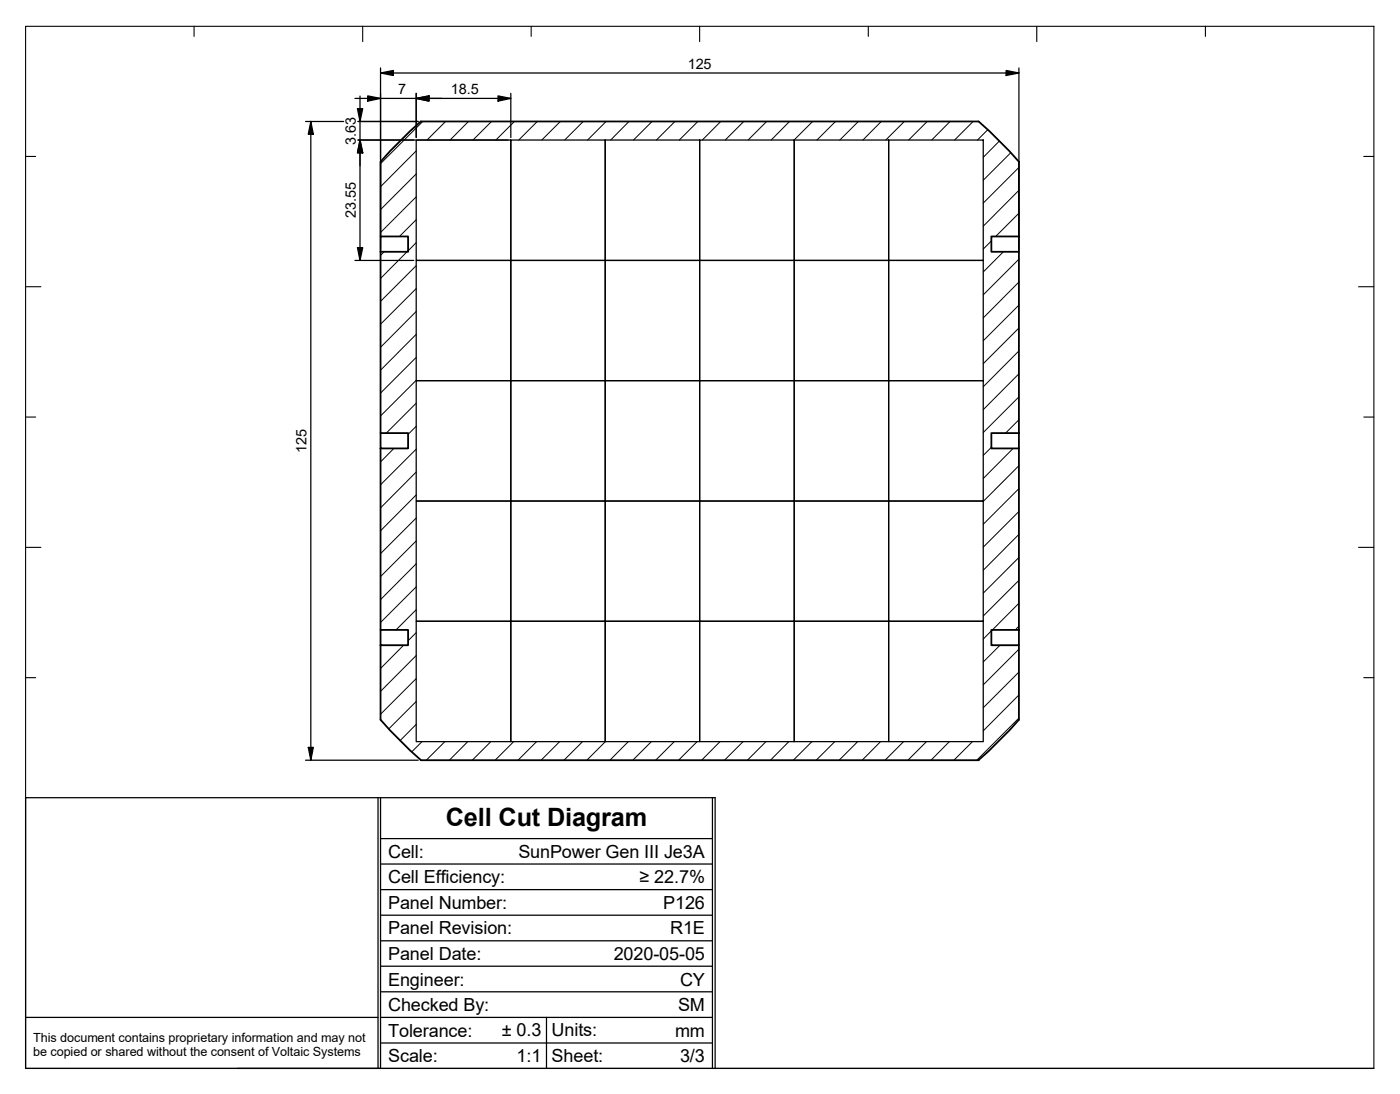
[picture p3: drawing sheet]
<svg xmlns="http://www.w3.org/2000/svg" width="274mm" height="214mm" viewBox="0 0 274 214" stroke-linecap="round" stroke-linejoin="round" font-family="sans-serif">
<!-- layer: Visible (ISO) -->
<g fill="none" stroke="#000" stroke-width=".35">
<path d="M74.5 46.3h5.4v3h-5.4zM74.5 46.3v-14.6l3.5-3.8 4.4-4.1h109.2l3.7 3.4 4.2 4.5v14.6M74.5 49.3v35.5M194.1 46.3h5.4v3h-5.4zM199.5 49.3v35.5M74.5 84.8h5.4v3h-5.4zM74.5 87.8v35.5M194.1 84.8h5.4v3h-5.4zM199.5 87.8v35.5M74.5 123.3h5.4v3h-5.4zM74.5 126.3v14.6M194.1 123.3h5.4v3h-5.4z"/>
<path d="M199.5 126.3v14.6M74.5 140.9l4.2 4.4 3.7 3.5M82.4 148.8h109.2M199.5 140.9l-3.5 3.7-4.4 4.2"/>
</g>
<!-- layer: Hatch (ISO) -->
<g fill="none" stroke="#000" stroke-width=".2">
<path d="M81.5 38.5l-7 7M81.5 34l-7 7M81.5 29.5l-7 7M82.8 23.8l-8.3 8.2M87.2 23.8l-3.6 3.6M91.7 23.8l-3.6 3.6M96.2 23.8l-3.6 3.6M100.7 23.8l-3.6 3.6M105.2 23.8l-3.6 3.6M109.7 23.8l-3.6 3.6M114.2 23.8l-3.6 3.6M118.7 23.8l-3.7 3.6"/>
<path d="M123.2 23.8l-3.6 3.6M127.7 23.8l-3.7 3.6M132.2 23.8l-3.7 3.6M136.6 23.8l-3.6 3.6M141.1 23.8l-3.6 3.6M145.6 23.8l-3.6 3.6M150.1 23.8l-3.6 3.6M154.6 23.8l-3.6 3.6M159.1 23.8l-3.6 3.6M163.6 23.8l-3.7 3.6M168.1 23.8l-3.7 3.6M172.5 23.8l-3.6 3.6"/>
<path d="M177.1 23.8l-3.7 3.6M181.5 23.8l-3.6 3.6M186 23.8l-3.6 3.6M190.5 23.8l-3.6 3.6M193.4 25.4l-2 2M195.7 27.6l-3.2 3.2M197.9 29.9l-5.4 5.4M199.5 37.3l-7 7M199.5 32.8l-7 7M75.2 49.3l-.7 .7M79.7 49.3l-5.2 5.2M81.5 56.5l-7 7"/>
<path d="M81.5 52l-7 7M81.5 47.5l-1.6 1.6M81.5 43l-3.3 3.3M194.1 47.2l-1.6 1.6M196.5 49.3l-4 3.9M199.5 59.7l-7 7M199.5 55.2l-7 7M199.5 50.7l-7 7M199.5 46.2v.1M199.5 41.7l-4.6 4.6M81.5 78.9l-5.9 5.9M81.5 74.4l-7 7"/>
<path d="M81.5 70l-7 6.9M81.5 65.4l-7 7.1M81.5 61l-7 7M199.5 77.7l-7 7M199.5 73.2l-7 7M199.5 68.7l-7 7M199.5 64.2l-7 7M77.1 87.8l-2.6 2.6M81.5 96.9l-7 7M81.5 92.4l-7 7M81.5 87.9l-7 7M81.5 83.4l-1.6 1.6"/>
<path d="M194.1 87.6l-1.6 1.5M198.4 87.8l-5.9 5.9M199.5 95.6l-7 7M199.5 91.2l-7 6.9M199.5 82.2l-2.6 2.6M81.5 119.3l-4 4M81.5 114.9l-7 6.9M81.5 110.3l-7 7.1M81.5 105.9l-7 7M81.5 101.4l-7 7M199.5 118.1l-5.2 5.2M199.5 113.6l-7 7"/>
<path d="M199.5 109.1l-7 7M199.5 104.6l-7 7M199.5 100.1l-7 7M74.5 126.3h.1M79 126.3l-4.5 4.5M81.5 137.3l-5.4 5.4M81.5 132.8l-7 7M81.5 128.3l-7 7M81.5 123.8l-1.6 1.6M194.1 123.5l-1.6 1.6M195.8 126.3l-3.3 3.3M199.5 136l-7 7.1"/>
<path d="M199.5 131.6l-7 6.9M199.5 127.1l-7 7M199.5 122.6l-.7 .7M81.5 141.8l-3.2 3.2M82.6 145.2l-2 1.9M87.1 145.2l-3.6 3.6M91.6 145.2l-3.6 3.6M96.1 145.2l-3.6 3.6M100.6 145.2l-3.7 3.6M105.1 145.2l-3.7 3.6M109.6 145.2l-3.7 3.6M114.1 145.2l-3.7 3.6"/>
<path d="M118.5 145.2l-3.6 3.6M123 145.2l-3.6 3.6M127.5 145.2l-3.6 3.6M132 145.2l-3.6 3.6M136.5 145.2l-3.6 3.6M141 145.2l-3.6 3.6M145.5 145.2l-3.6 3.6M150 145.2l-3.7 3.6M154.4 145.2l-3.6 3.6M159 145.2l-3.7 3.6M163.4 145.2l-3.6 3.6M167.9 145.2l-3.6 3.6"/>
<path d="M172.4 145.2l-3.6 3.6M176.9 145.2l-3.6 3.6M181.4 145.2l-3.6 3.6M185.9 145.2l-3.6 3.6M190.4 145.2l-3.6 3.6M199.5 140.5l-8.3 8.3"/>
</g>
<!-- layer: Border (ISO) -->
<g fill="none" stroke="#000" stroke-width=".21">
<path d="M5 5.2h264v203.9h-264zM38 5.2v1.9M71 5.2v2.9M104 5.2v1.9M137 5.2v2.9M170 5.2v1.9M203 5.2v2.9M236 5.2v1.9M5 30.6h2M267 30.6h2M5 56.1h3M266 56.1h3"/>
<path d="M5 81.6h2M267 81.6h2M5 107.1h3M266 107.1h3M5 132.6h2M267 132.6h2"/>
</g>
<!-- layer: Title (ISO) -->
<g fill="none" stroke="#000" stroke-width=".25">
<path d="M5 156.1h135v53h-135zM74 156.1v53M74.5 156.1v53h-28M139.5 156.1v53M74.5 164.1h65M74.5 169.1h65M74.5 174.1h65M74.5 179.1h65M5 199.1h69M74.5 184.1h65M74.5 189.1h65M74.5 194.1h65"/>
<path d="M74.5 199.1h65M107 199.1v10M74.5 204.2h65M140 209.1h129"/>
</g>
<!-- layer: Sketch Geometry (ISO) -->
<g fill="none" stroke="#000" stroke-width=".25">
<path d="M81.5 27.4h18.5v23.6h-18.5zM100 27.4h18.5v23.6h-18.5zM118.5 27.4h18.5v23.6h-18.5zM137 27.4h18.5v23.6h-18.5zM155.5 27.4h18.5v23.6h-18.5zM174 27.4h18.5v23.6h-18.5zM81.5 51h18.5v23.5h-18.5zM100 51h18.5v23.5h-18.5zM118.5 51h18.5v23.5h-18.5zM137 51h18.5v23.5h-18.5zM155.5 51h18.5v23.5h-18.5zM174 51h18.5v23.5h-18.5z"/>
<path d="M81.5 74.5h18.5v23.6h-18.5zM100 74.5h18.5v23.6h-18.5zM118.5 74.5h18.5v23.6h-18.5zM137 74.5h18.5v23.6h-18.5zM155.5 74.5h18.5v23.6h-18.5zM174 74.5h18.5v23.6h-18.5zM81.5 98.1h18.5v23.5h-18.5zM100 98.1h18.5v23.5h-18.5zM118.5 98.1h18.5v23.5h-18.5zM137 98.1h18.5v23.5h-18.5zM155.5 98.1h18.5v23.5h-18.5zM174 98.1h18.5v23.5h-18.5z"/>
<path d="M81.5 121.6h18.5v23.6h-18.5zM100 121.6h18.5v23.6h-18.5zM118.5 121.6h18.5v23.6h-18.5zM137 121.6h18.5v23.6h-18.5zM155.5 121.6h18.5v23.6h-18.5zM174 121.6h18.5v23.6h-18.5z"/>
</g>
<!-- layer: Dimension (ISO) -->
<g fill="none" stroke="#000" stroke-width=".25">
<path d="M69.5 19.3h30.5M70.5 18.8v32.2M72 18.8l2.5 .5-2.5 .5zM74.5 14.3l2.5-.5v1zM74.5 14.3h125M74.5 13.3v35.5M81.5 19.3l2.5-.5v1zM81.5 18.3v8.6M97.5 18.8l2.5 .5-2.5 .5zM100 18.3v8.6M197 13.8l2.5 .5-2.5 .5zM199.5 13.3v35.5"/>
<path d="M59.8 23.8h7.5M60.9 23.8l.4 2.5h-.9zM60.9 23.8v125M70 21.3h1l-.5 2.5zM70.1 27.4h29.4M70.1 23.8h11.8M70.5 27.4l.5 2.5h-1zM69.5 51h11.5M70 48.5h1l-.5 2.5zM59.8 148.8h22.1M60.4 146.3h.9l-.4 2.5z"/>
</g>
<g fill="#000">
<path d="M72 18.8l2.5 .5-2.5 .5z" fill-rule="evenodd"/>
<path d="M74.5 14.3l2.5-.5v1z" fill-rule="evenodd"/>
<path d="M81.5 19.3l2.5-.5v1z" fill-rule="evenodd"/>
<path d="M81.5 19.3l2.5-.5v1z" fill-rule="evenodd"/>
<path d="M97.5 18.8l2.5 .5-2.5 .5z" fill-rule="evenodd"/>
<path d="M197 13.8l2.5 .5-2.5 .5z" fill-rule="evenodd"/>
<path d="M60.9 23.8l.4 2.5h-.9z" fill-rule="evenodd"/>
<path d="M70 21.3h1l-.5 2.5z" fill-rule="evenodd"/>
<path d="M70.5 27.4l.5 2.5h-1z" fill-rule="evenodd"/>
<path d="M70.5 27.4l.5 2.5h-1z" fill-rule="evenodd"/>
<path d="M70 48.5h1l-.5 2.5z" fill-rule="evenodd"/>
<path d="M60.4 146.3h.9l-.4 2.5z" fill-rule="evenodd"/>
</g>
<text font-size="4.9" x="87.3" y="161.7">Cell Cut Diagram</text>
<g font-size="3.5">
<text x="76" y="167.9">Cell:</text>
<text x="101.5" y="167.9">SunPower Gen III Je3A</text>
<text x="76" y="172.9">Cell Efficiency:</text>
<text x="125.2" y="172.9">≥ 22.7%</text>
<text x="76" y="177.9">Panel Number:</text>
<text x="129.9" y="177.9">P126</text>
<text x="76" y="182.9">Panel Revision:</text>
<text x="131.2" y="182.9">R1E</text>
<text x="76" y="187.9">Panel Date:</text>
<text x="120.2" y="187.9">2020-05-05</text>
<text x="76" y="192.9">Engineer:</text>
<text x="76" y="197.9">Checked By:</text>
<text x="132.8" y="197.9">SM</text>
<text x="133.1" y="192.9">CY</text>
<text x="76" y="202.9">Tolerance:</text>
<text x="98.2" y="202.8">± 0.3</text>
<text x="108" y="202.8">Units:</text>
<text x="132.2" y="202.9">mm</text>
<text x="76" y="207.9">Scale:</text>
<text x="101.1" y="207.8">1:1</text>
<text x="108" y="207.8">Sheet:</text>
<text x="133.1" y="207.9">3/3</text>
</g>
<g font-size="2.8">
<text x="134.7" y="13.4">125</text>
<text x="78" y="18.5">7</text>
<text x="88.3" y="18.5">18.5</text>
<text x="69.7" y="28.3" transform="rotate(-90 69.7 28.3)">3.63</text>
<text x="69.7" y="42.7" transform="rotate(-90 69.7 42.7)">23.55</text>
<text x="60" y="88.6" transform="rotate(-90 60 88.6)">125</text>
</g>
<g font-size="2.5">
<text x="6.5" y="203.9">This document contains proprietary information and may not</text>
<text x="6.5" y="206.6">be copied or shared without the consent of Voltaic Systems</text>
</g>
</svg>
